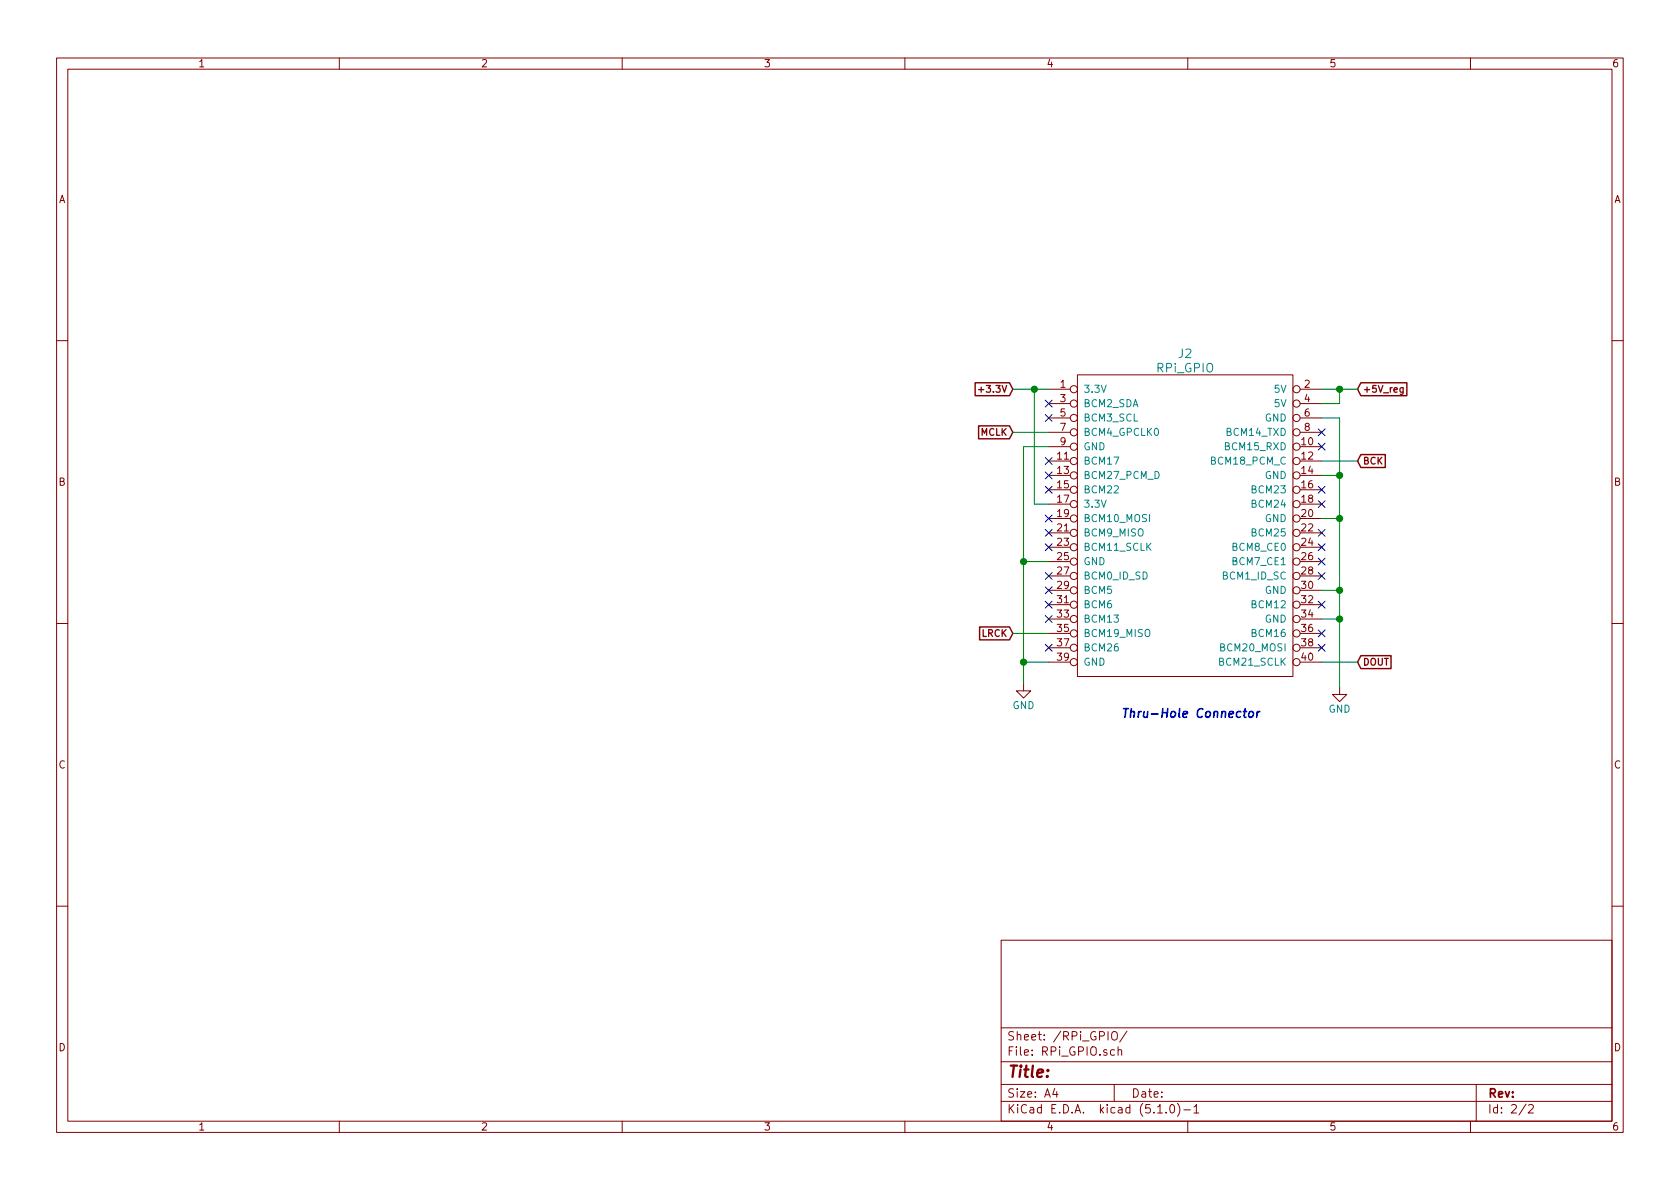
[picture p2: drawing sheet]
<svg xmlns="http://www.w3.org/2000/svg" width="297mm" height="210mm" viewBox="0 0 297 210" stroke-linecap="round" stroke-linejoin="round" font-family="sans-serif">
<g fill="none" stroke="#840000" stroke-width=".18">
<path d="M10 10.3h277v189.9h-277zM12 12.2h273v186.1h-273zM60 10.3v1.9M110 10.3v1.9M160 10.3v1.9M210 10.3v1.9M260 10.3v1.9M10 60.2h2M185.4 68.8h3.8M185.4 79h3.8M185.4 71.4h3.8M185.4 73.9h3.8"/>
<path d="M185.4 76.4h3.8M190.5 66.3h38.1v53.3h-38.1zM229.9 68.8h3.8M229.9 79h3.8M229.9 71.4h3.8M229.9 73.9h3.8M229.9 76.4h3.8M285 60.2h2M185.4 81.5h3.8M185.4 84.1h3.8M185.4 86.6h3.8M185.4 89.1h3.8"/>
<path d="M185.4 91.7h3.8M185.4 94.2h3.8M185.4 96.8h3.8M185.4 99.3h3.8M229.9 81.5h3.8M229.9 84.1h3.8M229.9 86.6h3.8M229.9 89.1h3.8M229.9 91.7h3.8M229.9 94.2h3.8M229.9 96.8h3.8M229.9 99.3h3.8"/>
<path d="M10 110.3h2M185.4 101.8h3.8M185.4 104.4h3.8M185.4 106.9h3.8M185.4 109.5h3.8M185.4 112h3.8M185.4 114.5h3.8M185.4 117.1h3.8M229.9 101.8h3.8M229.9 104.4h3.8M229.9 106.9h3.8M229.9 109.5h3.8"/>
<path d="M229.9 112h3.8M229.9 114.5h3.8M229.9 117.1h3.8M285 110.3h2M181 120.9v1.3h1.2l-1.2 1.2-1.3-1.2h1.3M236.9 121.5v1.3h1.2l-1.2 1.3-1.3-1.3h1.3M10 160.2h2M177 166.3h108v32h-108zM285 160.2h2M60 198.3v1.9M110 198.3v1.9M160 198.3v1.9"/>
<path d="M177 194.8h108M177 191.8h108M177 187.8h108M177 181.8h108M186.5 192.5l-.4 1h1M186.8 193v1M196.6 182.6a.51 .51 0 0 1 .6-.2 .51 .51 0 0 1 .4 .5v.5a.51 .51 0 0 1-.5 .5 .51 .51 0 0 1-.6-.5zM197 191.8v3M197.1 185.7l-.5-.1-.3 .3 .2 .6h.6M197.7 185.7l.2-.1 .4 .1v.9M197.7 185.1v1.5M199.3 182.3l-1.3 2"/>
<path d="M204.7 196.8h.8M206.2 196.7v.1M207 195.4l.3-.1a.94 .94 0 0 1 0 1.5 .82 .82 0 0 1-.3-1.4zM208.2 195.1a1.71 1.71 0 0 1 0 2.3M209.3 196.3h1.2M210 198.3v1.9M211.1 195.8l.4-.5v1.5M211.1 196.8h.9M260 198.3v1.9M261 191.8v6.5M269.8 195.2l-1.2 2M270.3 195.5l.2-.2h.3l.3 .5-.9 1h.9"/>
<circle cx="189.9" cy="76.4" r=".63"/>
<circle cx="189.9" cy="79" r=".63"/>
<circle cx="189.9" cy="71.4" r=".63"/>
<circle cx="189.9" cy="73.9" r=".63"/>
<circle cx="189.9" cy="68.8" r=".63"/>
<circle cx="229.2" cy="79" r=".63"/>
<circle cx="229.2" cy="71.4" r=".63"/>
<circle cx="229.2" cy="73.9" r=".63"/>
<circle cx="229.2" cy="76.4" r=".63"/>
<circle cx="229.2" cy="68.8" r=".63"/>
<circle cx="189.9" cy="81.5" r=".63"/>
<circle cx="189.9" cy="94.2" r=".63"/>
<circle cx="189.9" cy="91.7" r=".63"/>
<circle cx="189.9" cy="84.1" r=".63"/>
<circle cx="189.9" cy="89.1" r=".63"/>
<circle cx="189.9" cy="96.8" r=".63"/>
<circle cx="189.9" cy="86.6" r=".63"/>
<circle cx="189.9" cy="99.3" r=".63"/>
<circle cx="229.2" cy="81.5" r=".63"/>
<circle cx="229.2" cy="94.2" r=".63"/>
<circle cx="229.2" cy="86.6" r=".63"/>
<circle cx="229.2" cy="96.8" r=".63"/>
<circle cx="229.2" cy="89.1" r=".63"/>
<circle cx="229.2" cy="99.3" r=".63"/>
<circle cx="229.2" cy="84.1" r=".63"/>
<circle cx="229.2" cy="91.7" r=".63"/>
<circle cx="189.9" cy="104.4" r=".63"/>
<circle cx="189.9" cy="106.9" r=".63"/>
<circle cx="189.9" cy="101.8" r=".63"/>
<circle cx="189.9" cy="109.5" r=".63"/>
<circle cx="189.9" cy="114.5" r=".63"/>
<circle cx="189.9" cy="117.1" r=".63"/>
<circle cx="189.9" cy="112" r=".63"/>
<circle cx="229.2" cy="104.4" r=".63"/>
<circle cx="229.2" cy="101.8" r=".63"/>
<circle cx="229.2" cy="112" r=".63"/>
<circle cx="229.2" cy="114.5" r=".63"/>
<circle cx="229.2" cy="117.1" r=".63"/>
<circle cx="229.2" cy="109.5" r=".63"/>
<circle cx="229.2" cy="106.9" r=".63"/>
</g>
<path d="M219.9 125.8h.5M220.9 126l.5-.2 .2 .3-.1 .6-.2 .1-.5-.1zM222.3 125.8l-.1 1M222.8 125.8l-.5 .3" fill="none" stroke="#0000c2" stroke-width=".3"/>
<path d="M173 68.9h.9M248.1 68.5l-.1 1.1-.4 .1M248.1 68.6l-.3-.1-.3 .3 .1 .5h.5" fill="none" stroke="#840000" stroke-width=".23"/>
<path d="M172.4 67.7h6.1l.6 1.1-.6 1.2h-6.1zM173 75.3h5.5l.6 1.1-.6 1.2h-5.5zM240.6 67.7h8.1v2.3h-8.1l-.6-1.2zM240.6 80.4h4.3v2.3h-4.3l-.6-1.2zM173.2 110.9h5.3l.6 1.1-.6 1.2h-5.3zM240.6 115.9h5.3v2.3h-5.3l-.6-1.1z" fill="none" stroke="#840000" stroke-width=".25"/>
<g fill="none" stroke="#008400" stroke-width=".18">
<path d="M179.1 68.8h6.3M179.1 76.4h6.3M182.9 68.8v20.3h2.5M185.4 79h-4.4v41.9M233.7 68.8h6.3M233.7 73.9h3.2v47.6M236.9 68.8v2.6h-3.2M181 99.3h4.4M233.7 81.5h6.3M233.7 91.7h3.2M233.7 84.1h3.2M179.1 112h6.3"/>
<path d="M181 117.1h4.4M233.7 117.1h6.3M233.7 109.5h3.2M233.7 104.4h3.2"/>
</g>
<g fill="#008400" stroke="#008400" stroke-width=".25">
<circle cx="236.9" cy="68.8" r=".51"/>
<circle cx="181" cy="99.3" r=".51"/>
<circle cx="181" cy="117.1" r=".51"/>
<circle cx="182.9" cy="68.8" r=".51"/>
<circle cx="236.9" cy="109.5" r=".51"/>
<circle cx="236.9" cy="104.4" r=".51"/>
<circle cx="236.9" cy="91.7" r=".51"/>
<circle cx="236.9" cy="84.1" r=".51"/>
</g>
<g fill="none" stroke="#000084" stroke-width=".18">
<path d="M184.8 70.8l1.2 1.2M184.8 73.3l1.2 1.2M186 70.8l-1.2 1.2M186 73.3l-1.2 1.2M233.1 78.4l1.2 1.2M233.1 75.8l1.2 1.3M234.3 78.4l-1.2 1.2M234.3 75.8l-1.2 1.3M184.8 80.9l1.2 1.2M184.8 83.5l1.2 1.2M184.8 86l1.2 1.2M184.8 91.1l1.2 1.2"/>
<path d="M184.8 93.6l1.2 1.2M184.8 96.2l1.2 1.2M186 80.9l-1.2 1.2M186 83.5l-1.2 1.2M186 86l-1.2 1.2M186 91.1l-1.2 1.2M186 93.6l-1.2 1.2M186 96.2l-1.2 1.2M233.1 98.7l1.2 1.2M233.1 96.2l1.2 1.2M233.1 93.6l1.2 1.2M233.1 88.5l1.2 1.3"/>
<path d="M233.1 86l1.2 1.2M234.3 98.7l-1.2 1.2M234.3 96.2l-1.2 1.2M234.3 93.6l-1.2 1.2M234.3 88.5l-1.2 1.3M234.3 86l-1.2 1.2M184.8 101.2l1.2 1.3M184.8 103.8l1.2 1.2M184.8 106.3l1.2 1.2M184.8 108.9l1.2 1.2M184.8 113.9l1.2 1.3M186 101.2l-1.2 1.3"/>
<path d="M186 103.8l-1.2 1.2M186 106.3l-1.2 1.2M186 108.9l-1.2 1.2M186 113.9l-1.2 1.3M233.1 113.9l1.2 1.3M233.1 111.4l1.2 1.2M233.1 106.3l1.2 1.2M233.1 101.2l1.2 1.3M234.3 113.9l-1.2 1.3M234.3 111.4l-1.2 1.2M234.3 106.3l-1.2 1.2M234.3 101.2l-1.2 1.3"/>
</g>
<text font-size="2.8" fill="#840000" x="178" y="190.5">Title:</text>
<g font-size="2.1" fill="#008484">
<text x="204.5" y="65.9">RPi_GPIO</text>
<text x="208.4" y="63.3">J2</text>
</g>
<text font-size="2.1" fill="#0000c2" x="198.1" y="126.9">Thru-Hole Connector</text>
<g font-size="2.1" fill="#840000">
<text x="178" y="184">Sheet: /RPi_GPIO/</text>
<text x="178" y="186.7">File: RPi_GPIO.sch</text>
<text x="178" y="196.9">KiCad E.D.A. kicad (5.1.0)-1</text>
<text x="178" y="194.1">Size: A4</text>
<text x="200" y="194.1">Date:</text>
<text x="263" y="194.1">Rev:</text>
<text x="263" y="196.9">Id: 2/2</text>
</g>
<g font-size="1.8" fill="#840000">
<text x="35" y="11.9">1</text>
<text x="85" y="11.9">2</text>
<text x="135" y="11.9">3</text>
<text x="185" y="11.9">4</text>
<text x="235" y="11.9">5</text>
<text x="285" y="11.9">6</text>
<text x="10.4" y="35.9">A</text>
<text x="285.4" y="35.9">A</text>
<text x="187.5" y="68.6">1</text>
<text x="187.5" y="71.1">3</text>
<text x="230.7" y="68.6">2</text>
<text x="230.7" y="71.1">4</text>
<text x="187.5" y="73.7">5</text>
<text x="187.5" y="76.2">7</text>
<text x="230.7" y="73.7">6</text>
<text x="230.7" y="76.2">8</text>
<text x="187" y="81.3">11</text>
<text x="187" y="83.8">13</text>
<text x="187.5" y="78.7">9</text>
<text x="230.2" y="78.7">10</text>
<text x="230.2" y="81.3">12</text>
<text x="230.2" y="83.8">14</text>
<text x="10.4" y="85.9">B</text>
<text x="187" y="86.4">15</text>
<text x="187" y="88.9">17</text>
<text x="230.2" y="86.4">16</text>
<text x="230.2" y="88.9">18</text>
<text x="285.4" y="85.9">B</text>
<text x="187" y="91.4">19</text>
<text x="187" y="94">21</text>
<text x="230.2" y="91.4">20</text>
<text x="230.2" y="94">22</text>
<text x="187" y="96.5">23</text>
<text x="187" y="99.1">25</text>
<text x="187" y="101.6">27</text>
<text x="230.2" y="96.5">24</text>
<text x="230.2" y="99.1">26</text>
<text x="230.2" y="101.6">28</text>
<text x="187" y="104.1">29</text>
<text x="187" y="106.7">31</text>
<text x="230.2" y="104.1">30</text>
<text x="230.2" y="106.7">32</text>
<text x="187" y="109.2">33</text>
<text x="187" y="111.8">35</text>
<text x="230.2" y="109.2">34</text>
<text x="230.2" y="111.8">36</text>
<text x="187" y="114.3">37</text>
<text x="187" y="116.8">39</text>
<text x="230.2" y="114.3">38</text>
<text x="230.2" y="116.8">40</text>
<text x="10.4" y="135.9">C</text>
<text x="285.4" y="135.9">C</text>
<text x="10.4" y="185.9">D</text>
<text x="285.4" y="185.9">D</text>
<text x="35" y="199.9">1</text>
<text x="85" y="199.9">2</text>
<text x="135" y="199.9">3</text>
<text x="185" y="199.9">4</text>
<text x="235" y="199.9">5</text>
<text x="285" y="199.9">6</text>
</g>
<g font-size="1.8" fill="#008484">
<text x="191.5" y="69.5">3.3V</text>
<text x="225.4" y="69.5">5V</text>
<text x="191.5" y="72">BCM2_SDA</text>
<text x="191.5" y="74.5">BCM3_SCL</text>
<text x="191.5" y="77.1">BCM4_GPCLK0</text>
<text x="217.1" y="77.1">BCM14_TXD</text>
<text x="223.6" y="74.5">GND</text>
<text x="225.4" y="72">5V</text>
<text x="191.5" y="82.2">BCM17</text>
<text x="191.5" y="79.6">GND</text>
<text x="214.4" y="82.2">BCM18_PCM_C</text>
<text x="216.9" y="79.6">BCM15_RXD</text>
<text x="191.5" y="84.7">BCM27_PCM_D</text>
<text x="191.5" y="87.2">BCM22</text>
<text x="191.5" y="89.8">3.3V</text>
<text x="221.6" y="87.2">BCM23</text>
<text x="221.6" y="89.8">BCM24</text>
<text x="223.6" y="84.7">GND</text>
<text x="191.5" y="92.3">BCM10_MOSI</text>
<text x="191.5" y="94.9">BCM9_MISO</text>
<text x="221.6" y="94.9">BCM25</text>
<text x="223.6" y="92.3">GND</text>
<text x="191.5" y="97.4">BCM11_SCLK</text>
<text x="191.5" y="99.9">GND</text>
<text x="218.2" y="97.4">BCM8_CE0</text>
<text x="218.2" y="99.9">BCM7_CE1</text>
<text x="191.5" y="102.5">BCM0_ID_SD</text>
<text x="191.5" y="105">BCM5</text>
<text x="191.5" y="107.6">BCM6</text>
<text x="216.4" y="102.5">BCM1_ID_SC</text>
<text x="221.6" y="107.6">BCM12</text>
<text x="223.6" y="105">GND</text>
<text x="191.5" y="110.1">BCM13</text>
<text x="191.5" y="112.6">BCM19_MISO</text>
<text x="221.6" y="112.6">BCM16</text>
<text x="223.6" y="110.1">GND</text>
<text x="191.5" y="115.2">BCM26</text>
<text x="191.5" y="117.7">GND</text>
<text x="215.8" y="117.7">BCM21_SCLK</text>
<text x="216.1" y="115.2">BCM20_MOSI</text>
<text x="179" y="125.4">GND</text>
<text x="234.9" y="126">GND</text>
</g>
<g font-size="1.7" fill="#840000">
<text x="173.9" y="69.4">+3.3V</text>
<text x="240.8" y="69.4">+5V_reg</text>
<text x="173.5" y="77">MCLK</text>
<text x="240.8" y="82.1">BCK</text>
<text x="173.6" y="112.6">LRCK</text>
<text x="240.8" y="117.7">DOUT</text>
</g>
</svg>
